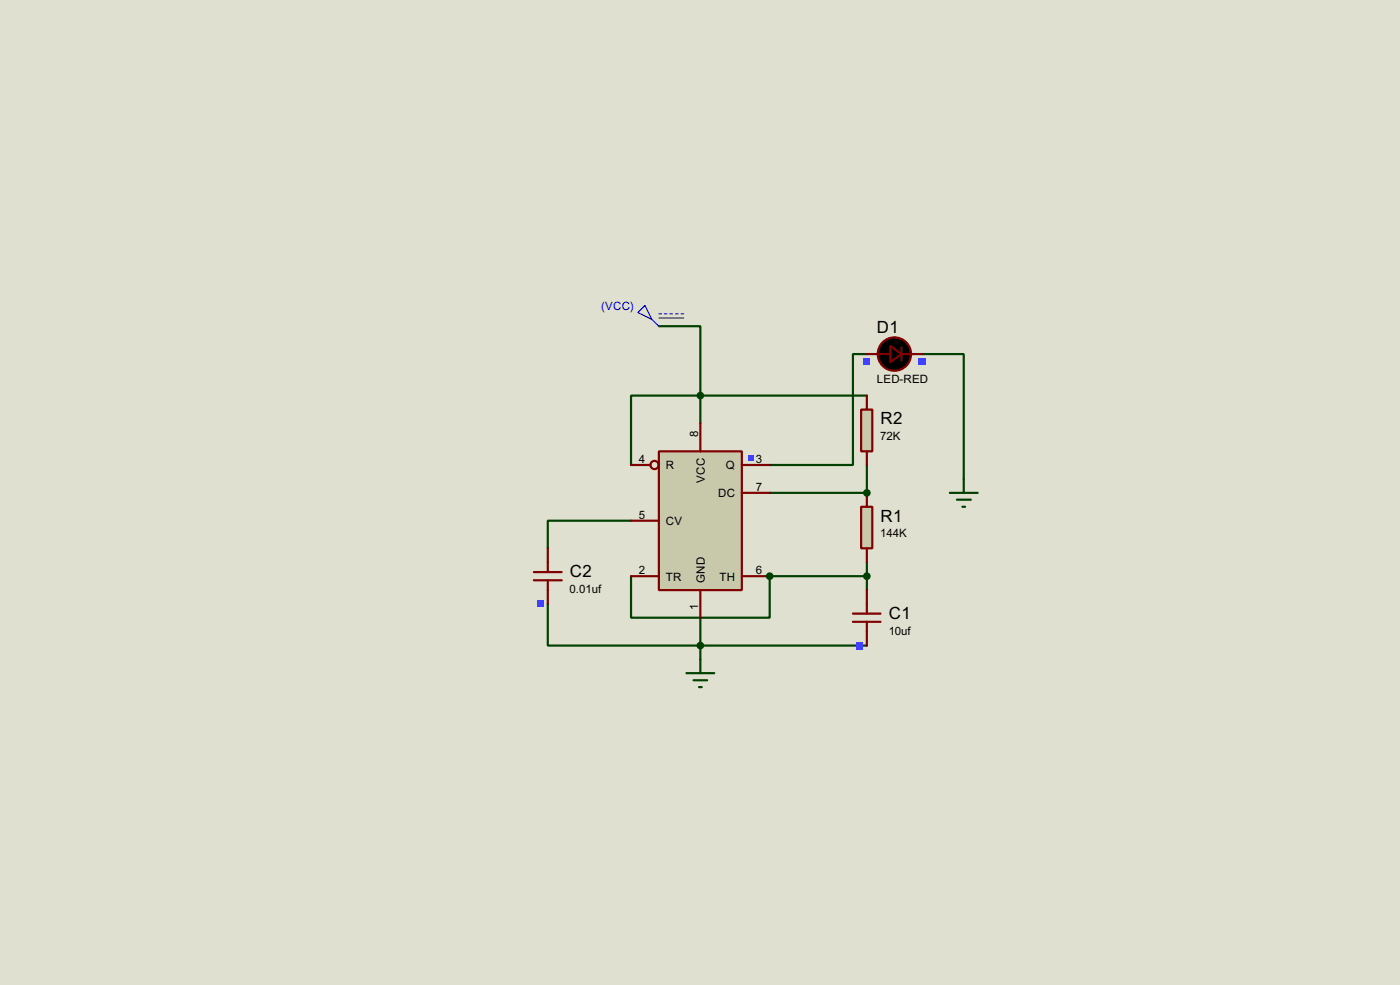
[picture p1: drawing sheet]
<svg xmlns="http://www.w3.org/2000/svg" width="256mm" height="180mm" viewBox="0 0 256 180" stroke-linecap="round" stroke-linejoin="round" font-family="sans-serif">
<path d="M0 0h256.5v180.3h-256.5z" fill="#e0e0d0"/>
<path d="M120.7 59.7h7.6v12.7M128.3 72.4h-12.7v12.7M128.3 72.4v5.1M128.3 72.4h30.5M158.8 85.1v5.1M158.8 102.9v5.1" fill="none" stroke="#004000" stroke-width=".4"/>
<circle cx="158.8" cy="90.2" r=".2" fill="#004000"/>
<path d="M141 90.2h17.8M128.3 113.1v7.6M128.3 118.2h30.5M141 105.5h17.8" fill="none" stroke="#004000" stroke-width=".4"/>
<circle cx="141" cy="105.5" r=".2" fill="#004000"/>
<path d="M158.8 64.8h-2.5v20.3h-15.3M169 64.8h7.6v22.9M115.6 95.3h-15.2v5.1M100.4 110.5v7.7h27.9M115.6 105.5v7.6h25.4v-7.6" fill="none" stroke="#004000" stroke-width=".4"/>
<path d="M120.7 82.6h15.2v25.4h-15.2z" fill="#c8c8aa" stroke="#800000" stroke-width=".4"/>
<g fill="none" stroke="#800000" stroke-width=".4">
<path d="M128.3 77.5v5.1M115.6 85.1h3.6M115.6 95.3h5.1M135.9 85.1h5.1M135.9 90.2h5.1M115.6 105.5h5.1M128.3 108v5.1M135.9 105.5h5.1"/>
<circle cx="119.9" cy="85.1" r=".75"/>
</g>
<path d="M137.1 83.4h1v1h-1z" fill="#4040ff"/>
<path d="M116.9 57.2l1.3-1.3 1.2 2.6zM119.4 58.5l1.3 1.2M120.7 57.5h.5M120.7 58.2h4.6M121.7 57.5h.5M122.7 57.5h.5M123.8 57.5h.5M124.8 57.5h.5" fill="none" stroke="#0000c0" stroke-width=".2"/>
<circle cx="128.3" cy="72.4" r=".5" fill="#004000" stroke="#004000" stroke-width=".4"/>
<path d="M157.8 75h2v7.6h-2z" fill="#c8c8aa" stroke="#800000" stroke-width=".4"/>
<path d="M158.8 72.4v2.6M158.8 82.6v2.5" fill="none" stroke="#800000" stroke-width=".4"/>
<path d="M157.8 92.8h2v7.6h-2z" fill="#c8c8aa" stroke="#800000" stroke-width=".4"/>
<path d="M158.8 90.2v2.6M156.3 113.8h5M156.3 112.3h5M158.8 100.4v2.5M158.8 108v4.3M158.8 113.8v4.4" fill="none" stroke="#800000" stroke-width=".4"/>
<path d="M156.9 117.5h1.3v1.3h-1.3z" fill="#4040ff"/>
<g fill="#004000" stroke="#004000" stroke-width=".4">
<circle cx="158.8" cy="105.5" r=".5"/>
<circle cx="158.8" cy="90.2" r=".5"/>
<circle cx="128.3" cy="118.2" r=".5"/>
<circle cx="141" cy="105.5" r=".5"/>
</g>
<path d="M125.8 123.2h5.1M127.1 124.5h2.5M128.1 125.8h.5M128.3 120.7v2.5" fill="none" stroke="#004000" stroke-width=".4"/>
<path d="M97.8 106.2h5.1M97.8 104.7h5.1M100.4 100.4v4.3M100.4 106.2v4.3" fill="none" stroke="#800000" stroke-width=".4"/>
<path d="M98.5 109.9h1.2v1.3h-1.2z" fill="#4040ff"/>
<g fill="#000" stroke="#800000" stroke-width=".4">
<path d="M163.1 63.3l2.1 1.5-2.1 1.5z"/>
<circle cx="163.8" cy="64.8" r="3.1"/>
</g>
<path d="M158.8 64.8h4.3M165.2 63.6v2.5M165.2 64.8h3.8" fill="none" stroke="#800000" stroke-width=".4"/>
<g fill="#4040ff">
<path d="M158.2 65.5h1.2v1.2h-1.2z"/>
<path d="M168.3 65.5h1.3v1.2h-1.3z"/>
</g>
<path d="M174 90.2h5.1M175.3 91.5h2.6M176.3 92.8h.5M176.6 87.7v2.5" fill="none" stroke="#004000" stroke-width=".4"/>
<g font-size="3.5">
<text x="160.7" y="61">D1</text>
<text x="161.3" y="77.6">R2</text>
<text x="161.3" y="95.5">R1</text>
<text x="104.4" y="105.6">C2</text>
<text x="162.9" y="113.2">C1</text>
</g>
<text font-size="2.4" fill="#0000c0" x="110.2" y="56.7">(VCC)</text>
<g font-size="2.4">
<text x="160.6" y="70.1">LED-RED</text>
<text x="127.9" y="80.1" transform="rotate(-90 127.9 80.1)">8</text>
<text x="161.3" y="80.6">72K</text>
<text x="117" y="84.7">4</text>
<text x="122" y="85.9">R</text>
<text x="129.1" y="88.4" transform="rotate(-90 129.1 88.4)">VCC</text>
<text x="133" y="85.9">Q</text>
<text x="138.5" y="89.8">7</text>
<text x="138.5" y="84.7">3</text>
<text x="117" y="94.9">5</text>
<text x="131.6" y="91">DC</text>
<text x="122" y="96.1">CV</text>
<text x="161.3" y="98.4">144K</text>
<text x="117" y="105.1">2</text>
<text x="122" y="106.3">TR</text>
<text x="129.1" y="106.7" transform="rotate(-90 129.1 106.7)">GND</text>
<text x="131.8" y="106.3">TH</text>
<text x="138.5" y="105.1">6</text>
<text x="104.4" y="108.5">0.01uf</text>
<text x="127.9" y="111.7" transform="rotate(-90 127.9 111.7)">1</text>
<text x="162.8" y="116.2">10uf</text>
</g>
</svg>
